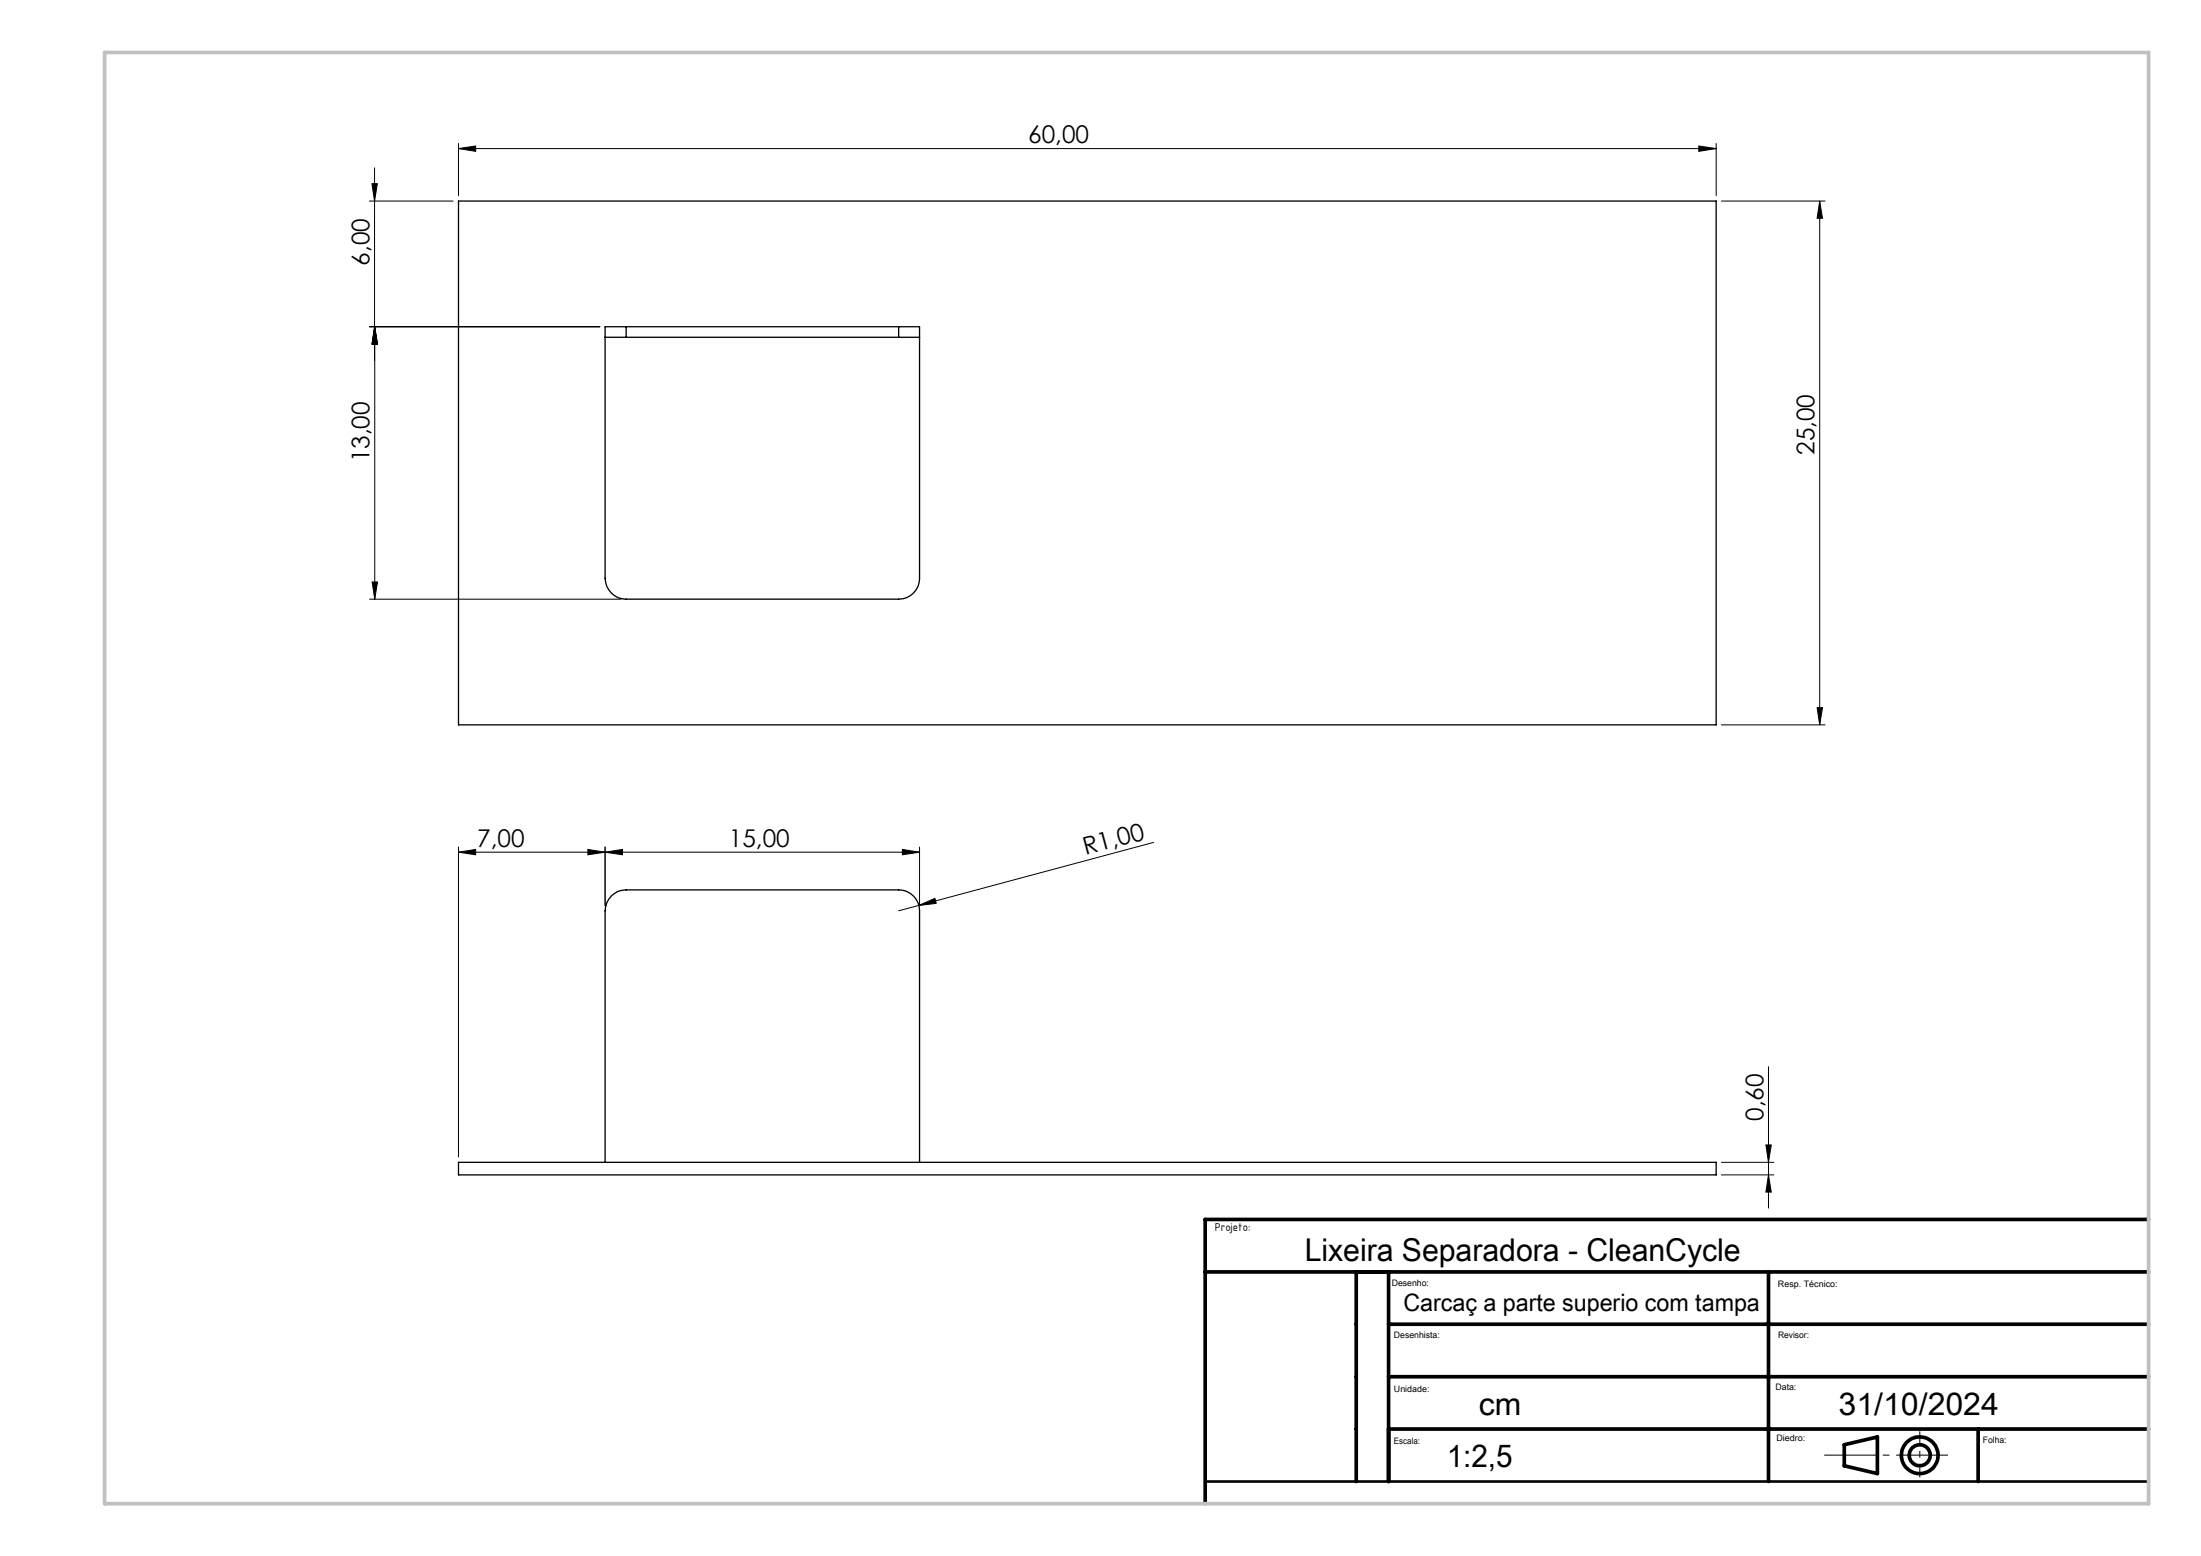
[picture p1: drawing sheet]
<svg xmlns="http://www.w3.org/2000/svg" width="420mm" height="297mm" viewBox="0 0 420 297" stroke-linecap="round" stroke-linejoin="round" font-family="sans-serif">
<path d="M87.5 38.4h240v100h-240zM115.5 64.4h4M119.5 62.4h-4v48a4 4 0 0 0 4 4h52a4 4 0 0 0 4-4v-48h-4M119.5 64.4h52M119.5 62.4v2M119.5 62.4h52M171.5 64.4h4M171.5 62.4v2M87.5 221.9h240v2.4h-240zM115.5 221.9v-48.1a4 4 0 0 1 4-3.9h52a4 4 0 0 1 4 3.9v48.1" fill="none" stroke="#000" stroke-width=".25"/>
<g fill="none" stroke="#000" stroke-width=".19">
<path d="M70.5 38.4h16M71 35.1h1l-.5 3.3zM71.5 32v36.7M87.5 28.4l3.3-.5v1zM87.5 27.4v10M87.5 28.4h240M324.2 27.9l3.3 .5-3.3 .5zM327.5 27.4v10M328.5 38.4h19.8M347.2 38.4l.6 3.3h-1.1zM347.2 38.4v100M70.5 62.4h44"/>
<path d="M71.5 62.4l.5 3.3h-1zM71.5 62.4v52M70.5 114.4h48M71 111.1h1l-.5 3.3zM328.5 138.4h19.8M346.7 135.1h1.1l-.6 3.3zM87.5 162.7l3.3-.6v1.1zM87.5 161.7v59.1M87.5 162.7h88M112.2 162.1l3.3 .6-3.3 .5zM115.5 162.7l3.3-.6v1.1zM115.5 161.7v11.2"/>
<path d="M172.2 162.1l3.3 .6-3.3 .5zM175.3 172.8l3.1-1.3 .2 .9zM175.5 161.7v11.2M220.1 160.8l-48.6 13M337 218.5h1l-.5 3.4zM337.5 203.6v27M328.5 221.9h10M328.5 224.3h10M337.5 224.3l.5 3.2h-1z"/>
</g>
<g fill="none" stroke="#000" stroke-width=".7" stroke-linecap="butt">
<circle cx="366.3" cy="277.8" r="2.01"/>
<circle cx="366.3" cy="277.8" r="3.5"/>
</g>
<path d="M348.1 277.8h23.6" fill="none" stroke="#000" stroke-width=".19" stroke-dasharray="15.2 1.3 1.3 1.3" stroke-dashoffset="5.3" stroke-linecap="butt"/>
<path d="M366.3 273.2v8.8" fill="none" stroke="#000" stroke-width=".19" stroke-dasharray="15.2 1.3 1.3 1.3" stroke-dashoffset="12.7" stroke-linecap="butt"/>
<path d="M230 282.8h180" fill="none" stroke="#000" stroke-width=".5"/>
<path d="M410 232.8h-180v54.2M230 242.8h180M258.8 242.8v40M265 252.8h145M265 242.8v40M337.5 242.8v40M265 272.8h145M265 262.8h145M351.9 275.8l6.3-1.5v7l-6.3-1.5zM377.5 272.8v10" fill="none" stroke="#000" stroke-width=".7"/>
<path d="M20 10h390v277h-390z" fill="none" stroke="#c0c0c0" stroke-width=".7"/>
<g fill="#000">
<path d="M175.3 172.8l3.1-1.3 .2 .9z"/>
<path d="M87.5 28.4l3.3-.5v1zM324.2 27.9l3.3 .5-3.3 .5zM115.5 162.7l3.3-.6v1.1zM172.2 162.1l3.3 .6-3.3 .5z"/>
<path d="M347.2 38.4l.6 3.3h-1.1zM346.7 135.1h1.1l-.6 3.3zM337 218.5h1l-.5 3.4zM337.5 224.3l.5 3.2h-1z"/>
<path d="M71.5 62.4l.5 3.3h-1zM71 35.1h1l-.5 3.3zM71 111.1h1l-.5 3.3zM71.5 62.4l.5 3.3h-1z"/>
<path d="M112.2 162.1l3.3 .6-3.3 .5zM87.5 162.7l3.3-.6v1.1z"/>
</g>
<g font-size="6">
<text x="249" y="240.6">Lixeira Separadora - CleanCycle</text>
<text x="282.2" y="270">cm</text>
<text x="350.8" y="270">31/10/2024</text>
<text x="276.1" y="280">1:2,5</text>
</g>
<g font-size="4.7">
<text x="196.2" y="27.3">60,00</text>
<text x="70.5" y="50.7" transform="rotate(-90 70.5 50.7)">6,00</text>
<text x="70.5" y="88.3" transform="rotate(-90 70.5 88.3)">13,00</text>
<text x="346.3" y="86.9" transform="rotate(-90 346.3 86.9)">25,00</text>
<text x="91.1" y="161.6">7,00</text>
<text x="139.1" y="161.6">15,00</text>
<text x="207.2" y="163.2" transform="rotate(-15 207.2 163.2)">R1,00</text>
<text x="336.5" y="213.9" transform="rotate(-90 336.5 213.9)">0,60</text>
</g>
<text font-size="4.6" x="267.8" y="250.2">Carcaç a parte superio com tampa</text>
<text font-size="2.3" x="231.8" y="235">Projeto:</text>
<g font-size="1.7">
<text x="265.6" y="245.4">Desenho:</text>
<text x="339.3" y="245.6">Resp. Técnico:</text>
<text x="266" y="255.3">Desenhista:</text>
<text x="339.3" y="255.4">Revisor:</text>
<text x="266" y="265.8">Unidade:</text>
<text x="338.8" y="265.3">Data:</text>
<text x="266" y="275.7">Escala:</text>
<text x="339" y="275.1">Diedro:</text>
<text x="378.4" y="275.5">Folha:</text>
</g>
</svg>
